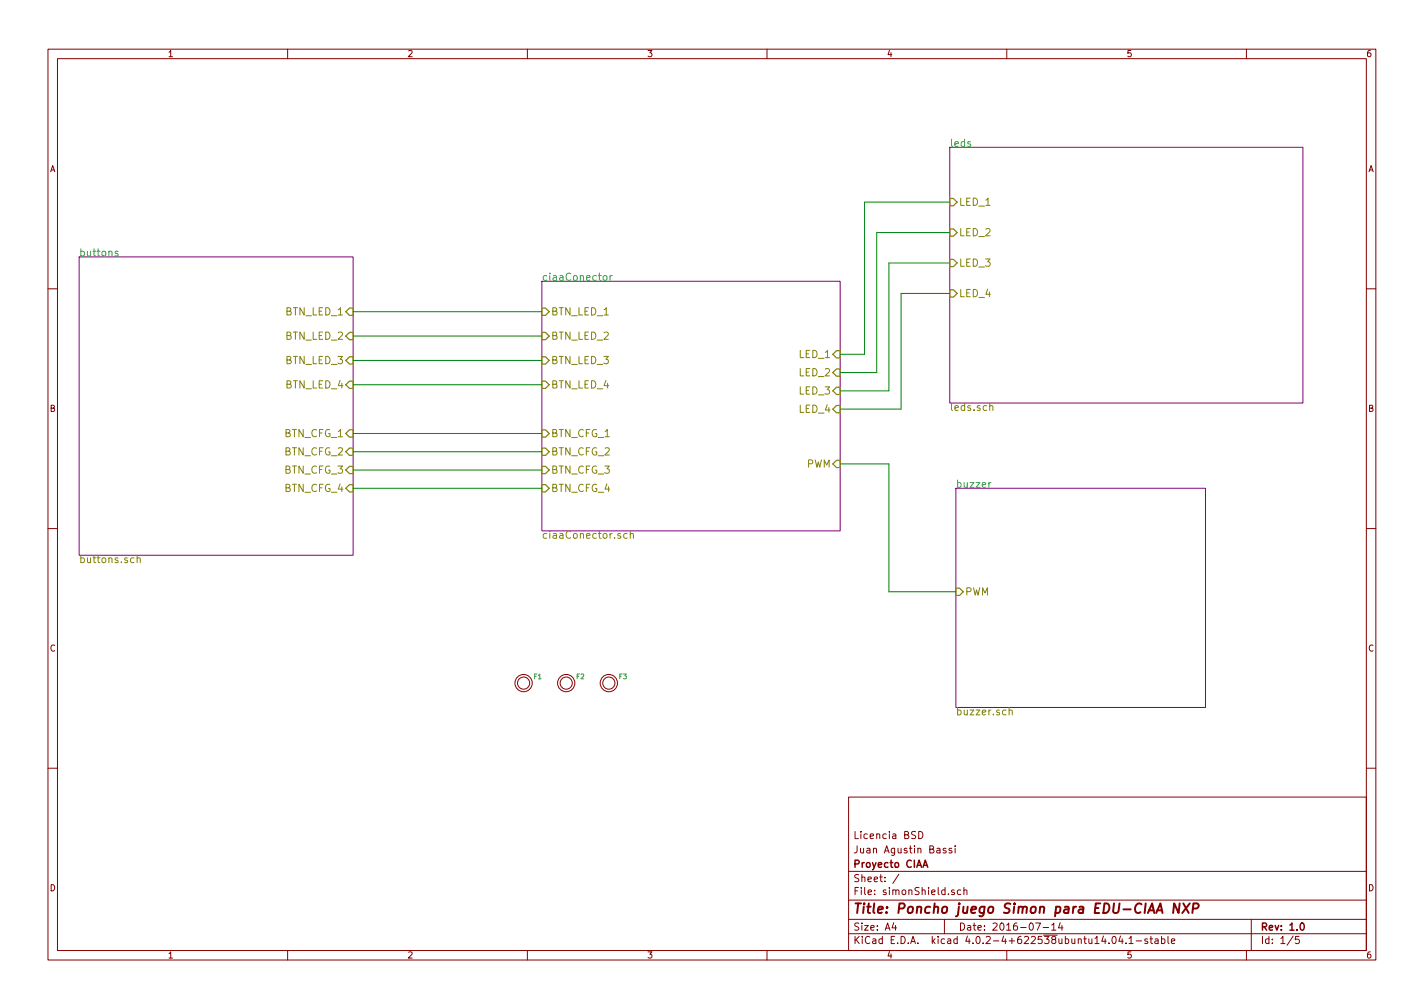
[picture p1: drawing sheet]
<svg xmlns="http://www.w3.org/2000/svg" width="297mm" height="210mm" viewBox="0 0 297 210" stroke-linecap="round" stroke-linejoin="round" font-family="sans-serif">
<g fill="none" stroke="#840000" stroke-width=".21">
<path d="M10 10.3h277v189.9h-277zM12 12.2h273v186.1h-273zM60 10.3v1.9M110 10.3v1.9M160 10.3v1.9M210 10.3v1.9M260 10.3v1.9M10 60.2h2M285 60.2h2M10 110.3h2M285 110.3h2M110.5 143.8h.1"/>
<path d="M119.4 143.8h.1M128.3 143.8h.1M10 160.2h2M177 166.3h108v32h-108zM191.6 173.4a.76 .76 0 0 1 .9 .8 .76 .76 0 0 1-.9 .7zM197.3 177l-.3-.1-.3 .2 .1 .3 .5 .1v.3h-.6M198.5 177l-.3-.1-.3 .2 .1 .3 .5 .1v.3h-.6M199.2 176.4v.2M199.2 176.9v1M285 160.2h2M60 198.3v1.9M110 198.3v1.9"/>
<path d="M160 198.3v1.9M177 194.8h108M177 191.8h108M177 187.8h108M177 181.8h108M186.4 192.5l-.3 1h.9M186.8 193v1M187.5 182.3l-1.3 2M197 191.8v3M199.1 185.7l-.4-.1-.2 .2 .1 .2 .5 .2v.3h-.6M200.4 185.7l-.4-.1-.3 .3 .1 .6 .2 .1 .4-.1M201.1 185.7l.2-.1 .4 .1v.9"/>
<path d="M201.1 185.1v1.5M210 198.3v1.9M216 192.5h1l-.6 1.5M217.6 193.5h1.1M219.4 193l.4-.5v1.5M219.4 194h.8M221.2 192.5l-.4 1h.9M221.5 193v1M232.2 195.4l.1-.1a.8 .8 0 0 1 .5 .8 .8 .8 0 0 1-.5 .7 .97 .97 0 0 1-.1-1.4zM233.7 195.2l-.3 1.1h.9M234.1 195.8v1M234.9 196.7v.1"/>
<path d="M235.5 195.8l.4-.5v1.5M235.5 196.8h.9M237 196.3h1.2M239.4 195.9l-.4-.1-.2 .2 .1 .3 .5 .1v.3h-.6M239.9 195.8h.5M240.1 195.3v1.3l.3 .2M240.9 195.9h.6l.1 .9M241.6 196.2l-.5 .1-.2 .2 .2 .3 .5-.1M242.3 195.9l.4-.1 .3 .3-.1 .6h-.6M242.3 195.3v1.5M243.6 195.3v1.3l.2 .2M244.3 196.3l.8-.1-.1-.3-.4-.1-.3 .2 .1 .7h.6"/>
<path d="M260 198.3v1.9M261 191.8v6.5M269.7 195.2l-1.2 2M271 195.3h-.7l-.1 .7h.7l.1 .2v.5l-.2 .1-.6-.1"/>
<circle cx="109.2" cy="142.5" r="1.8"/>
<circle cx="109.2" cy="142.5" r="1.27"/>
<circle cx="118.1" cy="142.5" r="1.8"/>
<circle cx="118.1" cy="142.5" r="1.27"/>
<circle cx="127" cy="142.5" r="1.8"/>
<circle cx="127" cy="142.5" r="1.27"/>
</g>
<path d="M192.5 180.9l.5-1.5 .5 1.5M192.7 180.5h.7M271.3 192.7l.3-.2a.8 .8 0 0 1 .5 .8 .8 .8 0 0 1-.5 .7l-.4-.5z" fill="none" stroke="#840000" stroke-width=".3"/>
<path d="M241.2 190.4l.9-2 .4 2M241.4 189.9h1M246.1 188.4l-.3 2-.9-2-.2 2M246.8 188.4l1.2 2M248.2 188.4l-1.6 2M248.8 189.5l1-.1a.56 .56 0 0 0 .1-.9l-1-.1-.2 2" fill="none" stroke="#840000" stroke-width=".41"/>
<path d="M198.1 30.7h73.7v53.4h-73.7zM16.5 53.6h57.2v62.2h-57.2zM113 58.7h62.3v52h-62.3zM199.4 101.8h52.1v45.8h-52.1z" fill="none" stroke="#840084" stroke-width=".21"/>
<path d="M24.6 52.5l-.4-.1-.2 .2 .1 .2 .5 .2v.3h-.6M125.9 57.6l.2-.1 .4 .1 .1 .6-.1 .2-.4 .1-.2-.2zM127.3 57.5v1M127.7 57.5l-.4 .3M206.7 100.7l-.4 .3" fill="none" stroke="#008484" stroke-width=".21"/>
<path d="M206.5 84.8v-.1a.36 .36 0 0 1 .6 .1v.8M28.6 116.5l.1-.1a.36 .36 0 0 1 .6 .2v.8M28.6 115.8v1.6M130.8 111.3h-.4l-.3 .3 .2 .6h.5M131.5 111.4v-.1a.36 .36 0 0 1 .6 .2v.8M131.5 110.8v1.5M210.5 148.3l.1-.1a.36 .36 0 0 1 .6 .1v.8M210.5 147.6v1.5" fill="none" stroke="#848400" stroke-width=".21"/>
<g fill="none" stroke="#848400" stroke-width=".25">
<path d="M198.1 41.4h.8l.7 .8-.7 .7h-.8zM198.1 47.7h.8l.7 .8-.7 .8h-.8zM198.1 54.1h.8l.7 .8-.7 .7h-.8zM72.9 64.3h.8v1.5h-.8l-.8-.8zM72.9 69.3h.8v1.6h-.8l-.8-.8zM72.9 74.4h.8v1.5h-.8l-.8-.7zM113 79.5h.8l.8 .8-.8 .7h-.8zM113 74.4h.8l.8 .8-.8 .7h-.8zM113 69.3h.8l.8 .8-.8 .8h-.8zM113 64.3h.8l.8 .7-.8 .8h-.8zM173.7 77.7l.8-.7h.8v1.5h-.8zM174.5 73.1h.8v1.6h-.8l-.8-.8z"/>
<path d="M198.1 60.4h.8l.7 .8-.7 .8h-.8zM72.1 80.3l.8-.8h.8v1.5h-.8zM72.9 89.7h.8v1.5h-.8l-.8-.8zM72.9 93.5h.8v1.5h-.8l-.8-.8zM72.9 97.3h.8v1.5h-.8l-.8-.8zM113 89.7h.8l.8 .7-.8 .8h-.8zM113 93.5h.8l.8 .7-.8 .8h-.8zM113 97.3h.8l.8 .7-.8 .8h-.8zM174.5 84.6h.8v1.5h-.8l-.8-.8zM174.5 80.8h.8v1.5h-.8l-.8-.8zM174.5 96h.8v1.5h-.8l-.8-.7zM72.9 101.1h.8v1.5h-.8l-.8-.8z"/>
<path d="M113 101.1h.8l.8 .7-.8 .8h-.8zM199.4 122.7h.8l.7 .7-.7 .8h-.8z"/>
</g>
<g fill="none" stroke="#008400" stroke-width=".21">
<path d="M198.1 42.2h-17.8v31.7h-5M198.1 48.5h-15.2v29.2h-7.6M198.1 54.9h-12.7v26.6h-10.1M73.7 75.2h39.3M73.7 70.1h39.3M73.7 65h39.3M198.1 61.2h-10.1v24.1h-12.7M73.7 90.4h39.3M73.7 94.2h39.3M73.7 98h39.3M73.7 80.3h39.3M175.3 96.8h10.1v26.6h14"/>
<path d="M73.7 101.8h39.3"/>
</g>
<text font-size="2.8" fill="#840000" x="178" y="190.5">Title: Poncho juego Simon para EDU-CIAA NXP</text>
<g font-size="2.1" fill="#008484">
<text x="198.1" y="30.6">leds</text>
<text x="16.5" y="53.5">buttons</text>
<text x="113" y="58.6">ciaaConector</text>
<text x="199.4" y="101.7">buzzer</text>
</g>
<g font-size="2.1" fill="#848400">
<text x="200.1" y="42.9">LED_1</text>
<text x="200.1" y="49.3">LED_2</text>
<text x="200.1" y="55.6">LED_3</text>
<text x="59.6" y="65.8">BTN_LED_1</text>
<text x="115" y="65.8">BTN_LED_1</text>
<text x="200.1" y="62">LED_4</text>
<text x="59.6" y="70.9">BTN_LED_2</text>
<text x="115" y="70.9">BTN_LED_2</text>
<text x="59.6" y="75.9">BTN_LED_3</text>
<text x="115" y="75.9">BTN_LED_3</text>
<text x="166.7" y="74.7">LED_1</text>
<text x="59.6" y="81">BTN_LED_4</text>
<text x="115" y="81">BTN_LED_4</text>
<text x="166.7" y="82.3">LED_3</text>
<text x="166.7" y="78.5">LED_2</text>
<text x="166.7" y="86.1">LED_4</text>
<text x="198.1" y="85.7">leds.sch</text>
<text x="59.3" y="91.2">BTN_CFG_1</text>
<text x="59.3" y="95">BTN_CFG_2</text>
<text x="115" y="91.2">BTN_CFG_1</text>
<text x="115" y="95">BTN_CFG_2</text>
<text x="59.3" y="98.8">BTN_CFG_3</text>
<text x="115" y="98.8">BTN_CFG_3</text>
<text x="168.1" y="97.5">PWM</text>
<text x="59.3" y="102.6">BTN_CFG_4</text>
<text x="115" y="102.6">BTN_CFG_4</text>
<text x="113" y="112.4">ciaaConector.sch</text>
<text x="16.5" y="117.4">buttons.sch</text>
<text x="201.3" y="124.2">PWM</text>
<text x="199.4" y="149.2">buzzer.sch</text>
</g>
<g font-size="2.1" fill="#840000">
<text x="178" y="178">Juan Agustin Bassi</text>
<text x="178" y="175">Licencia BSD</text>
<text x="178" y="184">Sheet: /</text>
<text x="178" y="181">Proyecto CIAA</text>
<text x="178" y="186.7">File: simonShield.sch</text>
<text x="178" y="196.9">KiCad E.D.A. kicad 4.0.2-4+622538ubuntu14.04.1-stable</text>
<text x="178" y="194.1">Size: A4</text>
<text x="200" y="194.1">Date: 2016-07-14</text>
<text x="263" y="194.1">Rev: 1.0</text>
<text x="263" y="196.9">Id: 1/5</text>
</g>
<g font-size="1.8" fill="#840000">
<text x="35" y="11.9">1</text>
<text x="85" y="11.9">2</text>
<text x="135" y="11.9">3</text>
<text x="185" y="11.9">4</text>
<text x="235" y="11.9">5</text>
<text x="285" y="11.9">6</text>
<text x="10.4" y="35.9">A</text>
<text x="285.4" y="35.9">A</text>
<text x="10.4" y="85.9">B</text>
<text x="285.4" y="85.9">B</text>
<text x="10.4" y="135.9">C</text>
<text x="285.4" y="135.9">C</text>
<text x="10.4" y="185.9">D</text>
<text x="285.4" y="185.9">D</text>
<text x="35" y="199.9">1</text>
<text x="85" y="199.9">2</text>
<text x="135" y="199.9">3</text>
<text x="185" y="199.9">4</text>
<text x="235" y="199.9">5</text>
<text x="285" y="199.9">6</text>
</g>
<g font-size="1.4" fill="#008484">
<text x="111.4" y="141.7">F1</text>
<text x="120.2" y="141.7">F2</text>
<text x="129.1" y="141.7">F3</text>
</g>
</svg>
